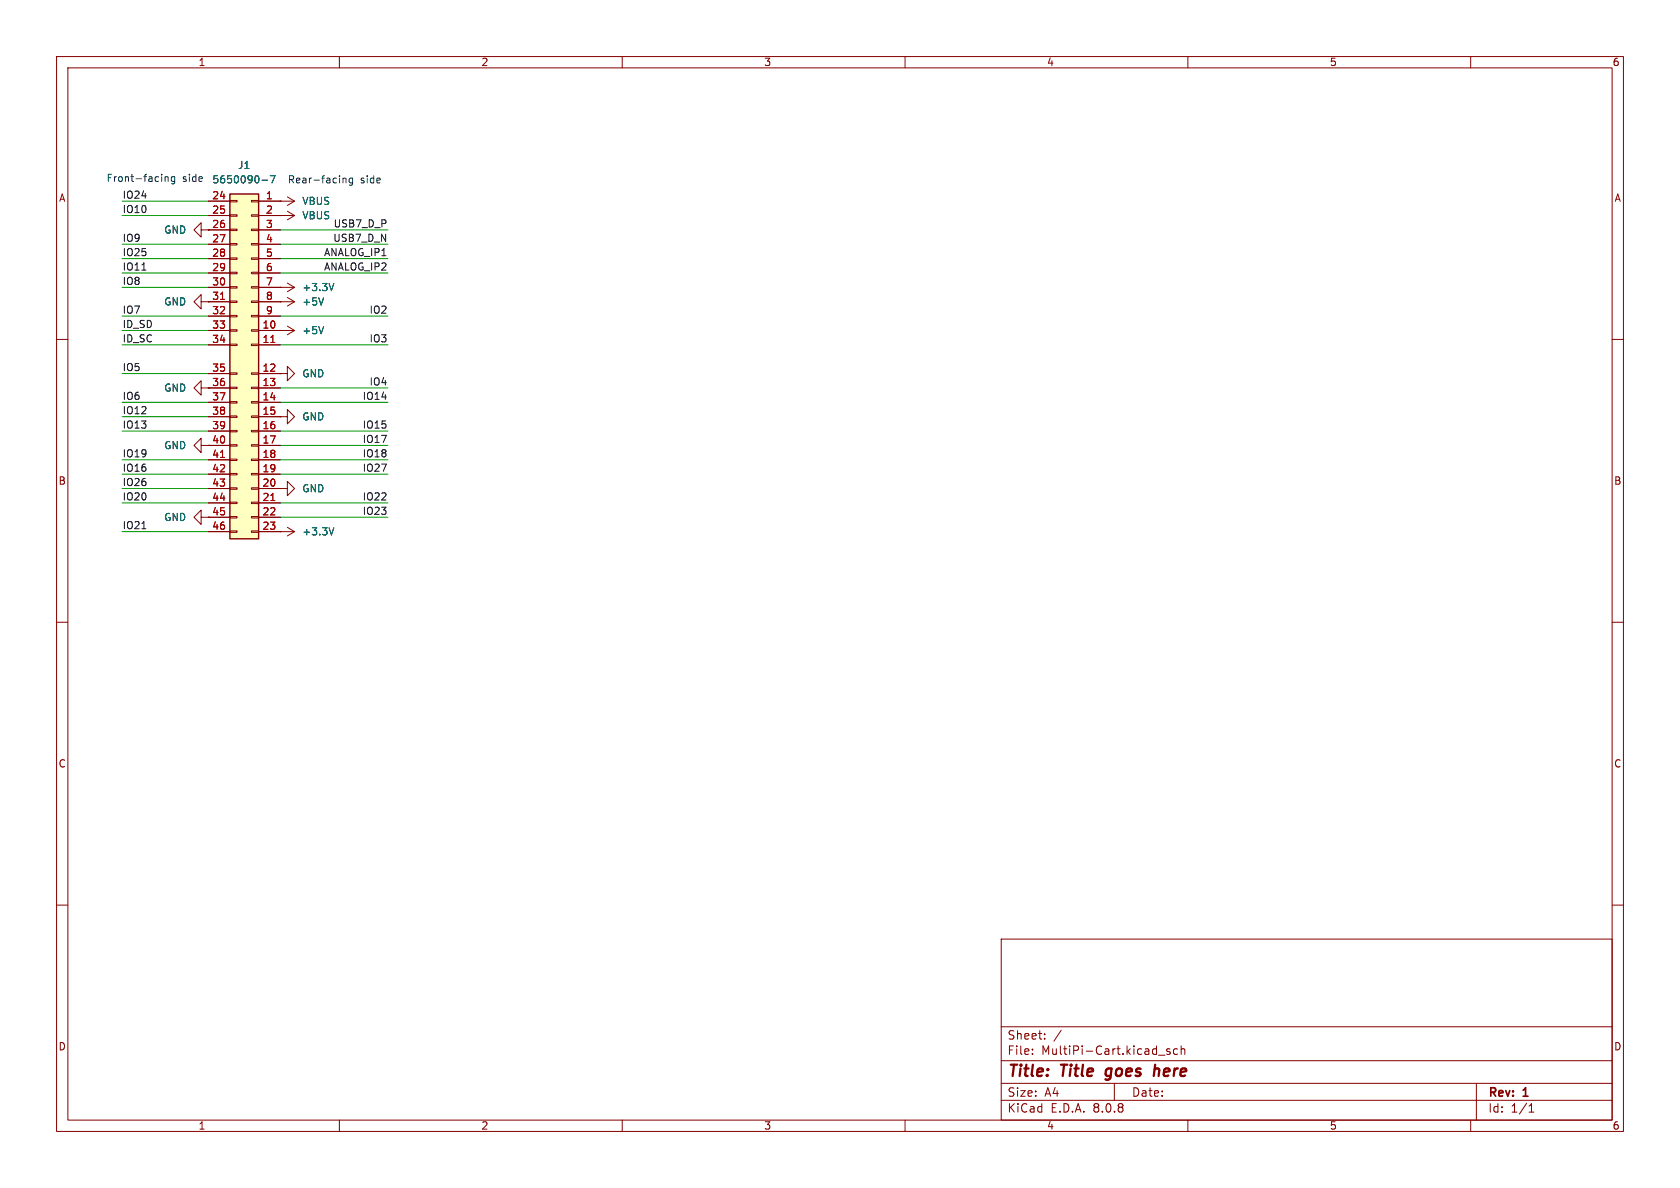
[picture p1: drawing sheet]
<svg xmlns="http://www.w3.org/2000/svg" width="297mm" height="210mm" viewBox="0 0 297 210" stroke-linecap="round" stroke-linejoin="round" font-family="sans-serif">
<g fill="none" stroke="#840000" stroke-width=".18">
<path d="M10 10h277v190h-277zM12 12h273v186h-273zM60 10v2M110 10v2M160 10v2M210 10v2M260 10v2M49.5 35.6h.1M49.5 38.1h.1M49.5 35.6h2.6M49.5 38.1h2.6M50.8 34.8l1.3 .8"/>
<path d="M50.8 37.3l1.3 .8M52.1 35.6l-1.3 .7M52.1 38.1l-1.3 .8M35.6 53.3v-1.2l-1.3 1.2 1.3 1.3v-1.3h1.2M35.6 40.6v-1.2l-1.3 1.2 1.3 1.3v-1.3h1.2M36.8 53.3h.1M36.8 40.6h.1M49.5 58.4h.1M49.5 53.3h.1M49.5 50.8h.1M49.5 58.4h2.6M49.5 53.3h2.6"/>
<path d="M49.5 50.8h2.6M50.8 57.7l1.3 .7M50.8 52.6l1.3 .7M50.8 50l1.3 .8M52.1 58.4l-1.3 .8M52.1 53.3l-1.3 .8M52.1 50.8l-1.3 .8M10 60h2M35.6 78.7v-1.2l-1.3 1.2 1.3 1.3v-1.3h1.2M35.6 68.6v-1.3l-1.3 1.3 1.3 1.3v-1.3h1.2M36.8 78.7h.1M36.8 68.6h.1"/>
<path d="M49.5 73.7h1.3v1.2l1.3-1.2-1.3-1.3v1.3M49.5 73.7h.1M49.5 66h1.3v1.3l1.3-1.3-1.3-1.2v1.2M49.5 66h.1M285 60h2M35.6 91.4v-1.2l-1.3 1.2 1.3 1.3v-1.3h1.2M36.8 91.4h.1M49.5 94h.1M49.5 86.4h1.3v1.2l1.3-1.2-1.3-1.3v1.3M49.5 86.4h.1M49.5 94h2.6M50.8 93.2l1.3 .8"/>
<path d="M52.1 94l-1.3 .7M10 110h2M285 110h2M10 160h2M177 166h108v32h-108zM285 160h2M60 198v2M110 198v2M160 198v2M177 194.5h108M177 191.5h108M177 187.5h108"/>
<path d="M177 181.5h108M182.5 186.3v.1M182.5 185.5v.1M184.7 183.6v.1M184.7 182.8v.1M187.6 182.1l-1.3 2M197 191.5v3M204.8 186.5h1.2M206.8 185.5l-.3-.1-.3 .2 .1 .2 .5 .2v.3h-.6M208.2 185.5l-.5-.1-.2 .3v.4l.1 .2h.6M208.8 185.5l.2-.1 .4 .1 .1 .9M208.8 184.9v1.5"/>
<path d="M210 198v2M260 198v2M261 191.5v6.5M270.3 196.6h.9M270.3 195.5l.4-.4v1.5"/>
</g>
<path d="M195.4 190.8l.2 .1M195.5 189.3v.7M204.2 188.2l-.2 2M204.9 189a.57 .57 0 0 0-.8 .1M205 189.2l-.2 1" fill="none" stroke="#840000" stroke-width=".4"/>
<path d="M57.2 57.7l-.4 1.3M57.2 52.6l-.4 1.3M59 50.1l-.4 1.3M59 93.3l-.4 1.3" fill="none" stroke="#006464" stroke-width=".18"/>
<path d="M40.6 34.3h5.1v61h-5.1z" fill="#ffffc2"/>
<g fill="none" stroke="#840000" stroke-width=".18">
<path d="M36.8 35.6h3.8M36.8 38.1h3.8M40.6 38h1.3v.2h-1.3zM40.6 35.4h1.3v.3h-1.3zM44.4 38h1.3v.2h-1.3zM44.4 35.4h1.3v.3h-1.3zM45.7 35.6h3.8M45.7 38.1h3.8M49.5 38.1h.1M49.5 35.6h.1M36.8 40.6h.1M36.8 53.3h.1"/>
<path d="M36.8 58.4h3.8M36.8 40.6h3.8M36.8 43.2h3.8M36.8 45.7h3.8M36.8 48.3h3.8M36.8 50.8h3.8M36.8 53.3h3.8M36.8 55.9h3.8M40.6 58.3h1.3v.2h-1.3zM40.6 55.8h1.3v.2h-1.3zM40.6 53.2h1.3v.3h-1.3zM40.6 50.7h1.3v.2h-1.3z"/>
<path d="M40.6 48.1h1.3v.3h-1.3zM40.6 45.6h1.3v.2h-1.3zM40.6 43.1h1.3v.2h-1.3zM40.6 40.5h1.3v.3h-1.3zM44.4 58.3h1.3v.2h-1.3zM44.4 55.8h1.3v.2h-1.3zM44.4 53.2h1.3v.3h-1.3zM44.4 50.7h1.3v.2h-1.3zM44.4 48.1h1.3v.3h-1.3zM44.4 45.6h1.3v.2h-1.3zM44.4 43.1h1.3v.2h-1.3zM44.4 40.5h1.3v.3h-1.3z"/>
<path d="M45.7 58.4h3.8M45.7 40.6h3.8M45.7 43.2h3.8M45.7 45.7h3.8M45.7 48.3h3.8M45.7 50.8h3.8M45.7 53.3h3.8M45.7 55.9h3.8M49.5 50.8h.1M49.5 53.3h.1M49.5 58.4h.1M36.8 68.6h.1"/>
<path d="M36.8 78.7h.1M36.8 61h3.8M36.8 66h3.8M36.8 68.6h3.8M36.8 71.1h3.8M36.8 73.7h3.8M36.8 76.2h3.8M36.8 78.7h3.8M40.6 78.6h1.3v.3h-1.3zM40.6 76.1h1.3v.2h-1.3zM40.6 73.5h1.3v.3h-1.3zM40.6 71h1.3v.2h-1.3z"/>
<path d="M40.6 68.5h1.3v.2h-1.3zM40.6 65.9h1.3v.3h-1.3zM40.6 60.8h1.3v.3h-1.3zM44.4 78.6h1.3v.3h-1.3zM44.4 76.1h1.3v.2h-1.3zM44.4 73.5h1.3v.3h-1.3zM44.4 71h1.3v.2h-1.3zM44.4 68.5h1.3v.2h-1.3zM44.4 65.9h1.3v.3h-1.3zM44.4 60.8h1.3v.3h-1.3zM45.7 61h3.8M45.7 66h3.8"/>
<path d="M45.7 68.6h3.8M45.7 71.1h3.8M45.7 73.7h3.8M45.7 76.2h3.8M45.7 78.7h3.8M49.5 66h.1M49.5 73.7h.1M36.8 91.4h.1M36.8 81.3h3.8M36.8 83.8h3.8M36.8 86.4h3.8M36.8 88.9h3.8"/>
<path d="M36.8 91.4h3.8M36.8 94h3.8M40.6 93.9h1.3v.2h-1.3zM40.6 91.3h1.3v.3h-1.3zM40.6 88.8h1.3v.2h-1.3zM40.6 86.2h1.3v.3h-1.3zM40.6 83.7h1.3v.2h-1.3zM40.6 81.2h1.3v.2h-1.3zM44.4 93.9h1.3v.2h-1.3zM44.4 91.3h1.3v.3h-1.3zM44.4 88.8h1.3v.2h-1.3zM44.4 86.2h1.3v.3h-1.3z"/>
<path d="M44.4 83.7h1.3v.2h-1.3zM44.4 81.2h1.3v.2h-1.3zM45.7 81.3h3.8M45.7 83.8h3.8M45.7 86.4h3.8M45.7 88.9h3.8M45.7 91.4h3.8M45.7 94h3.8M49.5 86.4h.1M49.5 94h.1"/>
</g>
<path d="M40.6 34.3h5.1v61h-5.1z" fill="none" stroke="#840000" stroke-width=".25"/>
<path d="M39 52.9h.7M47.9 60.5h.7M39 80.9h.7M47.9 88.5h.7" fill="none" stroke="#a90000" stroke-width=".18"/>
<path d="M46.3 31.8h1M47.8 31.1h.8l-.5 1.2M57.2 52.6l-.4 1.3M57.2 57.7l-.4 1.3M59 50.1l-.4 1.3M59 93.3l-.4 1.3" fill="none" stroke="#006464" stroke-width=".18"/>
<path d="M25.1 47.7h.7M25.1 93.5h.7" fill="none" stroke="#0f0f0f" stroke-width=".18"/>
<path d="M29.2 31.2v.9M29.2 31.4l.2-.2 .3 .1v.8M30.9 31.3l-.4-.1-.2 .3 .1 .5h.5M30.9 31.2v1.1l-.3 .2-.3-.1M60.6 31.5v.8M60.6 31.6l.2-.1h.3l.1 .8M62.3 31.5h-.3l-.3 .2 .1 .6h.5M62.3 31.5v1l-.2 .3-.3-.1" fill="none" stroke="#0000c2" stroke-width=".18"/>
<g fill="none" stroke="#009600" stroke-width=".18">
<path d="M21.6 35.6h15.2M21.6 38.1h15.2M21.6 43.2h15.2M21.6 48.3h15.2M21.6 55.9h15.2M21.6 45.7h15.2M21.6 58.4h15.2M21.6 50.8h15.2M49.5 43.2h19.1M49.5 48.3h19.1M49.5 55.9h19.1M49.5 40.6h19.1"/>
<path d="M49.5 45.7h19.1M21.6 71.1h15.2M21.6 76.2h15.2M21.6 73.7h15.2M21.6 66h15.2M21.6 61h15.2M49.5 71.1h19.1M49.5 76.2h19.1M49.5 68.6h19.1M49.5 61h19.1M49.5 78.7h19.1M21.6 86.4h15.2"/>
<path d="M21.6 88.9h15.2M21.6 81.3h15.2M21.6 94h15.2M21.6 83.8h15.2M49.5 88.9h19.1M49.5 81.3h19.1M49.5 83.8h19.1M49.5 91.4h19.1"/>
</g>
<g font-size="2.8" fill="#840000">
<text x="178" y="190.9">Title:</text>
<text x="187.7" y="190.9">Title</text>
<text x="196.4" y="190.9">goes</text>
<text x="205.6" y="190.9">here</text>
</g>
<g font-size="2.1" fill="#840000">
<text x="178" y="184">Sheet:</text>
<text x="178" y="186.7">File:</text>
<text x="184.1" y="186.7">MultiPi-Cart.kicad_sch</text>
<text x="178" y="196.9">KiCad</text>
<text x="178" y="194.1">Size:</text>
<text x="184.7" y="194.1">A4</text>
<text x="185.7" y="196.9">E.D.A.</text>
<text x="193.3" y="196.9">8.0.8</text>
<text x="200" y="194.1">Date:</text>
<text x="263" y="194.3">Rev:</text>
<text x="263" y="196.9">Id:</text>
<text x="267.1" y="196.9">1/1</text>
<text x="269.4" y="194.3">1</text>
</g>
<g font-size="1.8" fill="#840000">
<text x="35" y="11.9">1</text>
<text x="85" y="11.9">2</text>
<text x="135" y="11.9">3</text>
<text x="185" y="11.9">4</text>
<text x="235" y="11.9">5</text>
<text x="285" y="11.9">6</text>
<text x="10.3" y="35.9">A</text>
<text x="285.3" y="35.9">A</text>
<text x="10.3" y="85.9">B</text>
<text x="285.3" y="85.9">B</text>
<text x="10.3" y="135.9">C</text>
<text x="285.3" y="135.9">C</text>
<text x="10.3" y="185.9">D</text>
<text x="285.3" y="185.9">D</text>
<text x="35" y="199.9">1</text>
<text x="85" y="199.9">2</text>
<text x="135" y="199.9">3</text>
<text x="185" y="199.9">4</text>
<text x="235" y="199.9">5</text>
<text x="285" y="199.9">6</text>
</g>
<g font-size="1.8" fill="#0000c2">
<text x="18.7" y="32.4">Front-facing</text>
<text x="32.3" y="32.4">side</text>
<text x="50.8" y="32.6">Rear-facing</text>
<text x="63.7" y="32.6">side</text>
</g>
<g font-size="1.8" fill="#0f0f0f">
<text x="21.6" y="35.2">IO24</text>
<text x="21.6" y="37.8">IO10</text>
<text x="58.9" y="40.3">USB7_D_P</text>
<text x="21.6" y="47.9">IO11</text>
<text x="21.6" y="42.8">IO9</text>
<text x="21.6" y="45.4">IO25</text>
<text x="57.2" y="45.4">ANALOG_IP1</text>
<text x="57.2" y="47.9">ANALOG_IP2</text>
<text x="58.8" y="42.8">USB7_D_N</text>
<text x="21.6" y="50.5">IO8</text>
<text x="21.6" y="58.1">ID_SD</text>
<text x="21.6" y="55.5">IO7</text>
<text x="65.2" y="55.5">IO2</text>
<text x="21.6" y="60.6">ID_SC</text>
<text x="21.6" y="65.7">IO5</text>
<text x="65.2" y="60.6">IO3</text>
<text x="21.6" y="70.8">IO6</text>
<text x="64" y="70.8">IO14</text>
<text x="65.2" y="68.2">IO4</text>
<text x="21.6" y="73.3">IO12</text>
<text x="21.6" y="75.9">IO13</text>
<text x="64" y="75.9">IO15</text>
<text x="21.6" y="80.9">IO19</text>
<text x="21.6" y="83.5">IO16</text>
<text x="64" y="78.4">IO17</text>
<text x="64" y="83.5">IO27</text>
<text x="64" y="80.9">IO18</text>
<text x="21.6" y="86">IO26</text>
<text x="21.6" y="88.6">IO20</text>
<text x="64" y="88.6">IO22</text>
<text x="21.6" y="93.6">IO21</text>
<text x="64" y="91.1">IO23</text>
</g>
<g font-size="1.8" fill="#a90000">
<text x="37.4" y="35.3">24</text>
<text x="46.9" y="35.3">1</text>
<text x="37.4" y="37.8">25</text>
<text x="37.4" y="40.4">26</text>
<text x="46.9" y="37.8">2</text>
<text x="46.9" y="40.4">3</text>
<text x="37.4" y="42.9">27</text>
<text x="37.4" y="45.5">28</text>
<text x="46.9" y="42.9">4</text>
<text x="46.9" y="45.5">5</text>
<text x="37.4" y="48">29</text>
<text x="37.4" y="50.5">30</text>
<text x="37.4" y="53.1">31</text>
<text x="46.9" y="48">6</text>
<text x="46.9" y="50.5">7</text>
<text x="46.9" y="53.1">8</text>
<text x="37.4" y="55.6">32</text>
<text x="37.4" y="58.2">33</text>
<text x="46.3" y="58.2">10</text>
<text x="46.9" y="55.6">9</text>
<text x="37.4" y="60.7">34</text>
<text x="37.4" y="65.8">35</text>
<text x="46.3" y="60.7">11</text>
<text x="46.3" y="65.8">12</text>
<text x="37.4" y="68.3">36</text>
<text x="37.4" y="70.9">37</text>
<text x="46.3" y="68.3">13</text>
<text x="46.3" y="70.9">14</text>
<text x="37.4" y="73.4">38</text>
<text x="37.4" y="75.9">39</text>
<text x="46.3" y="73.4">15</text>
<text x="46.3" y="75.9">16</text>
<text x="37.4" y="78.5">40</text>
<text x="37.4" y="81">41</text>
<text x="37.4" y="83.6">42</text>
<text x="46.3" y="78.5">17</text>
<text x="46.3" y="81">18</text>
<text x="46.3" y="83.6">19</text>
<text x="37.4" y="86.1">43</text>
<text x="37.4" y="88.6">44</text>
<text x="46.3" y="86.1">20</text>
<text x="46.3" y="88.6">21</text>
<text x="37.4" y="91.2">45</text>
<text x="37.4" y="93.7">46</text>
<text x="46.3" y="91.2">22</text>
<text x="46.3" y="93.7">23</text>
</g>
<g font-size="1.8" fill="#006464">
<text x="37.5" y="32.6">5650090-7</text>
<text x="42" y="30.1">J1</text>
<text x="28.9" y="41.5">GND</text>
<text x="53.3" y="36.4">VBUS</text>
<text x="53.3" y="39">VBUS</text>
<text x="53.3" y="51.7">+3.3V</text>
<text x="28.9" y="54.2">GND</text>
<text x="53.3" y="59.3">+5V</text>
<text x="53.3" y="54.2">+5V</text>
<text x="28.9" y="69.4">GND</text>
<text x="53.3" y="66.9">GND</text>
<text x="53.3" y="74.5">GND</text>
<text x="28.9" y="79.6">GND</text>
<text x="53.3" y="87.2">GND</text>
<text x="28.9" y="92.3">GND</text>
<text x="53.3" y="94.8">+3.3V</text>
</g>
</svg>
